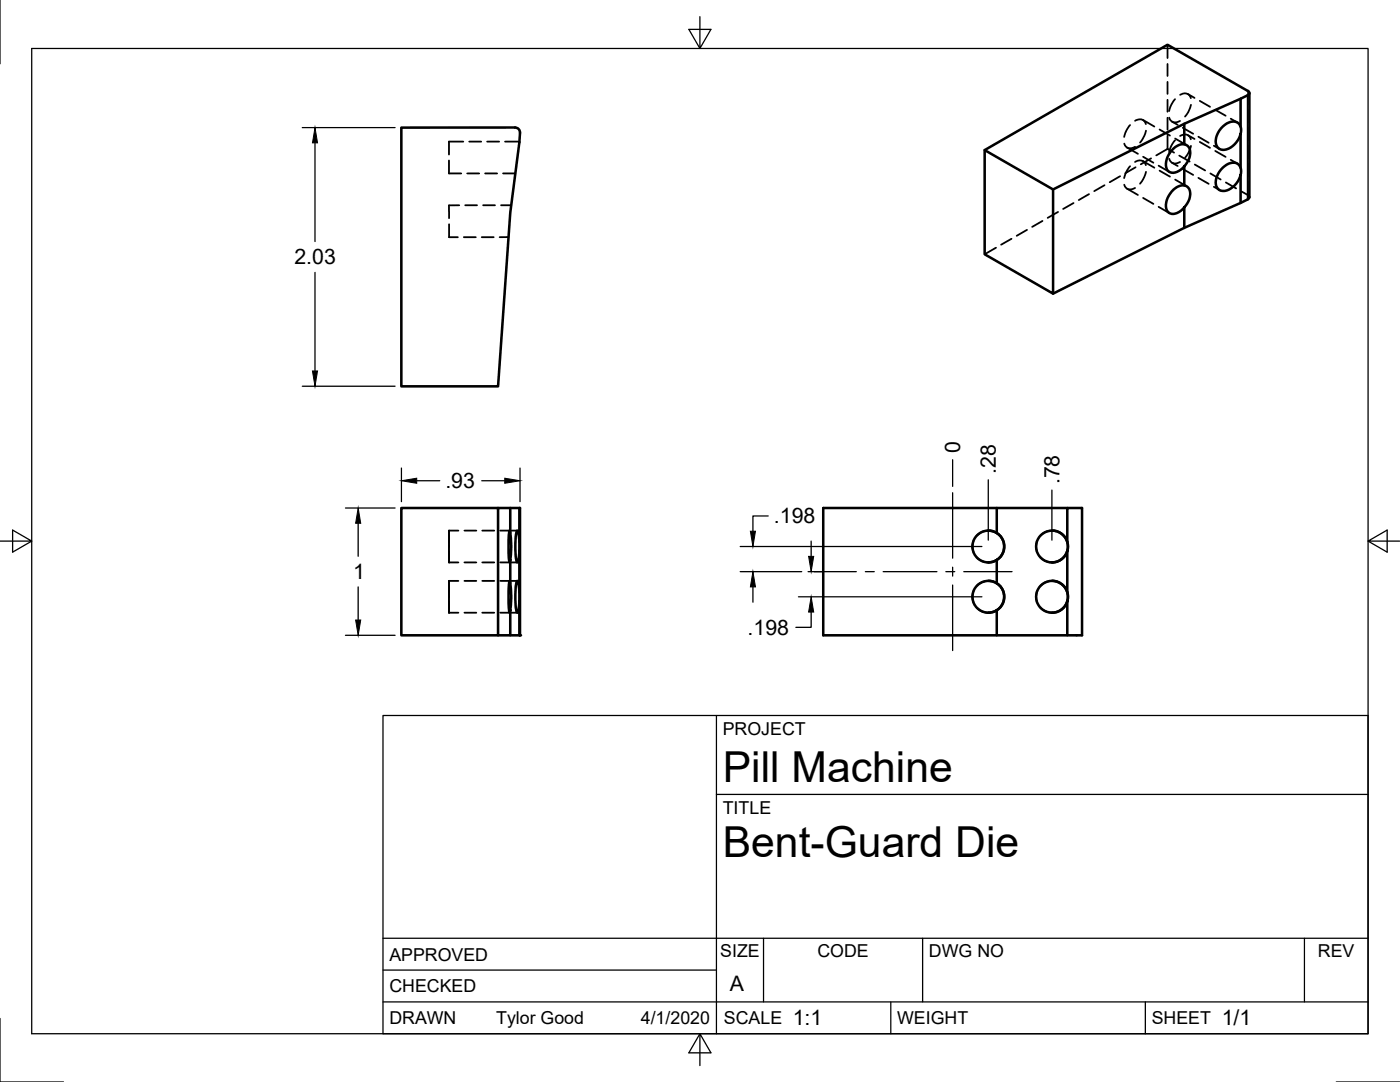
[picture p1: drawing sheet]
<svg xmlns="http://www.w3.org/2000/svg" width="279mm" height="216mm" viewBox="0 0 279 216" stroke-linecap="round" stroke-linejoin="round" font-family="sans-serif">
<!-- layer: Visible -->
<g fill="none" stroke="#000" stroke-width=".51">
<path d="M247.6 19.7l-11.3 5-26.1 13.1-13.7-7.8 36.5-21.1 16.2 9.4 .1 .3-.1 .3-1.6 .8v5.6M249.3 18.6v20.7M103.8 26.5l-.3-.7-.7-.4-22.7 .1v51.6h19.3l2.4-34.6 1.9-14.1 .1-1.9M196.5 30v20.7l13.7 7.9v-20.8M234.2 29.7a2.07 2.07 0 0 1 3-.4 3.7 3.7 0 0 1-1.5 4.5 1.78 1.78 0 0 1-2.8-.1 4 4 0 0 1 1.3-4zM234.2 37.9a2.08 2.08 0 0 1 3-.4 3.3 3.3 0 0 1-.9 3.9 2.53 2.53 0 0 1-3 1 2.94 2.94 0 0 1 .2-3.8zM236.3 24.7v4.1M236.3 33.2v3.8M244 25.3a2.39 2.39 0 0 1 3.2-.6 3 3 0 0 1-.5 3.7 2.65 2.65 0 0 1-3.6 1.1 3 3 0 0 1 .6-3.9zM244 33.5a2.39 2.39 0 0 1 3.2-.6 3 3 0 0 1-.5 3.8 2.97 2.97 0 0 1-3.3 1.2 2.33 2.33 0 0 1-.3-3.3zM247.6 34.9v5.6l1.4-.7M247.6 26.7v6.8"/>
<path d="M249.3 39.3l-.3 .5M236.3 41.4v4.1l-26.1 13.1M247.6 40.5l-11.3 5M99.4 101.4v25.4h-19.3v-25.4h23.6M101.7 105.9a15 15 0 0 1 0 6.3 26.4 26.4 0 0 1 0-6.3zM101.7 115.9a15 15 0 0 1 0 6.4 26.4 26.4 0 0 1 0-6.4zM101.8 101.4v5M101.8 111.7v4.7M103.2 105.9h.1a13 13 0 0 1 .1 5.9l-.1 .4a12.3 12.3 0 0 1-.3-5.4zM103.2 115.9h.1a13 13 0 0 1 .1 6l-.1 .4a12.3 12.3 0 0 1-.3-5.5zM103.7 108.2v-6.8h.1v25.4h-.1v-6.8M103.7 109.9v8.3"/>
<path d="M197.2 105.9a3.2 3.2 0 0 1 3.2 3.1 3.2 3.2 0 0 1-3.2 3.2M197.2 115.9a3.2 3.2 0 0 1 3.2 3.2 3.2 3.2 0 0 1-3.2 3.2M198.9 101.4v5M198.9 111.7v4.7M210 105.9a3.2 3.2 0 0 1 3.1 3.1 3.2 3.2 0 0 1-3.1 3.2M210 115.9a3.2 3.2 0 0 1 3.1 3.2 3.2 3.2 0 0 1-3.1 3.2M213 108.2v-6.8h2.9v25.4h-2.9v-6.8M213 101.4h-48.7v25.4h34.6v-5M213 109.9v8.3M101.8 121.8v5h-2.4M101.8 126.8h1.9M198.9 126.8h14.1"/>
<circle cx="197.2" cy="109.1" r="3.2"/>
<circle cx="197.2" cy="119.1" r="3.2"/>
<circle cx="210" cy="119.1" r="3.2"/>
<circle cx="210" cy="109.1" r="3.2"/>
</g>
<!-- layer: Hidden -->
<g fill="none" stroke="#000" stroke-width=".36">
<path d="M233 8.9v2.7M233 12.8v2.4M233 16.3v2.4M233 19.9v2.4M234.5 19.8l-.7 1.1-.5 1.3M235.5 18.9a1.33 1.33 0 0 1 2.2 .7M237.1 18.8l1.3 .7M89.6 32v2.6h2.5M92.5 28.3h-2.9v2.5M93.2 34.6h2.4M93.6 28.3h2.4M96.8 34.6h2.4"/>
<path d="M97.2 28.3h2.4M100.4 34.6h2.4M100.8 28.3h2.9M217.3 38.7l-2 1.2M220.4 37l-2 1.1M223.5 35.2l-2 1.2M224.4 28.7a1.32 1.32 0 0 0 2.1 .6M224.4 36.9a1.3 1.3 0 0 0 2.1 .6M224.9 29.4l2.2 1.3M224.9 37.7l2.2 1.2M225.5 25l-.7 1.1-.5 1.2M225.5 33.2l-.7 1.1-.5 1.2"/>
<path d="M226.5 24.1a1.32 1.32 0 0 1 2.2 .7M226.5 32.3a1.32 1.32 0 0 1 2.2 .7M226.6 33.4l-2 1.2M228.1 23.9l2.3 1.4M228.1 32.2l2.3 1.3M228.1 31.3l2.1 1.2M228.1 39.5l2.1 1.2M228.7 26.1l-.3 1-.9 1.3M228.7 34.3l-.6 1.5-.6 .9M229.7 31.6l-2 1.2M231.2 33.1l2.2 1.2M231.4 25.8l2.1 1.3"/>
<path d="M231.4 34.1l2.1 1.1M233 29.7l1.3 .8M233 23.5v2.4M233 27.1v2.6M233 29.7l-2.2 1.3M233.3 23.5a1.31 1.31 0 0 0 2.2 .6M233.3 31.7a1.32 1.32 0 0 0 2.2 .6M233.9 24.3l1.1 .6M233.9 32.5l1.1 .6M234.5 28l-.7 1.1-.5 1.3M234.5 27.6l2.3 1.4M234.5 35.8l2.3 1.3"/>
<path d="M235.4 31.1l2 1.1M235.5 27.1a1.3 1.3 0 0 1 2.2 .7M236.1 25.5l2 1.2M236.1 33.7l2 1.2M237.1 27l1.3 .7M237.7 20.9l-.6 1.5-.6 .9M237.7 29.1l-.6 1.5-.6 .9M238.4 32.8l2.1 1.2M239.2 27.3l2 1.2M239.2 35.5l2 1.2M239.4 20.1l2.1 1.2M239.4 28.3l2.1 1.2"/>
<path d="M241.6 34.6l2 1.2M242.3 29.1l1.1 .6M242.3 37.3l1.1 .6M242.5 21.9l2.1 1.2M242.5 30.1l2.1 1.2M244.6 36.4l2.1 1.2M245.6 23.7l1.4 .7M245.6 31.9l1.4 .7M247.7 38.2l1.3 .7 .3 .4M89.6 44.7v2.6h1.8M91.7 41h-2.1v2.5M92.6 47.3h2.4"/>
<path d="M92.8 41h2.4M96.1 47.3h2.4M96.4 41h2.4M100 41h2M101.5 47.3h-1.8M198.8 49.4l-2.3 1.3M201.9 47.6l-2.1 1.2M205 45.9l-2.1 1.2M208 44.1l-2 1.2M211.2 42.3l-2.1 1.2M214.2 40.5l-2 1.2M231.2 41.3l2.2 1.2"/>
<path d="M89.6 110.1v2.1h1.9M89.6 106.9v4.3M89.6 117v4.2M89.6 115.9v2.1M89.6 115.9h1.9M91.5 105.9h-1.9v2.1M92.7 112.2h2.4M92.7 105.9h2.4M92.7 115.9h2.4M96.2 112.2h2.4M96.2 105.9h2.4M96.2 115.9h2.4"/>
<path d="M99.8 112.2h3.5M99.8 105.9h3.5M99.8 115.9h3.5M194.3 107.9l-.1 .2a2.96 2.96 0 0 0 .1 2.1M194.3 117.9l-.1 .2a2.96 2.96 0 0 0 .1 2.1M194.9 111.2l.1 .1a3.1 3.1 0 0 0 2.3 .9h-.1M197.2 105.9h.1a3 3 0 0 0-2.4 1M197.2 115.9h.1a3 3 0 0 0-2.4 1M207 107.9l-.2 1.2 .2 1.1M207 117.9l-.2 1.2 .2 1.1M207.6 111.2l.1 .1a3.1 3.1 0 0 0 2.3 .9M210 105.9a3.1 3.1 0 0 0-2.4 1"/>
<path d="M210 115.9a3.1 3.1 0 0 0-2.4 1M215.9 101.4v1.4M215.9 103.9v2.4M215.9 107.5v2.4M215.9 111.1v2.4M215.9 114.7v2.4M215.9 118.2v2.4M89.6 120.1v2.2h1.9M92.7 122.3h2.4M96.2 122.3h2.4M99.8 122.3h3.5M194.9 121.2l.1 .1a3.1 3.1 0 0 0 2.3 1h-.1"/>
<path d="M207.6 121.2l.1 .1a3.1 3.1 0 0 0 2.3 1M215.9 121.8v2.4M215.9 125.4v1.4"/>
</g>
<!-- layer: Visible -->
<circle cx="103.8" cy="126.8" r=".25" fill="#000"/>
<!-- layer: Hidden -->
<g fill="#000">
<circle cx="210" cy="112.2" r=".18"/>
<circle cx="210" cy="115.9" r=".18"/>
<circle cx="210" cy="105.9" r=".18"/>
<circle cx="210" cy="122.3" r=".18"/>
</g>
<!-- layer: Visible Narrow -->
<path d="M249 19v20.8" fill="none" stroke="#000" stroke-width=".36"/>
<!-- layer: Hidden Narrow -->
<path d="M249 18.2v2.6M249 22v2.4M249 25.6v2.4M249 29.1v2.4M249 32.7v2.4M249 36.3v2.6" fill="none" stroke="#000" stroke-width=".25"/>
<!-- layer: Border -->
<path d="M0 0v12.7M6.3 9.7h266.7v196.6h-266.7zM139.7 3.3v6.4l2.2-3.8h-4.4l2.2 3.8M0 108h6.3l-3.8-2.2v4.4l3.8-2.2M273 108l3.8 2.2v-4.4l-3.8 2.2h6.4M0 203.2v12.7h12.7M139.7 206.3l-2.2 3.8h4.4l-2.2-3.8v6.3M266.7 215.9h12.7" fill="none" stroke="#000" stroke-width=".25"/>
<!-- layer: Titleblock -->
<path d="M76.4 142.8h196.6v63.5h-196.6zM143 158.5h130M143 142.8v63.5M76.4 199.9h196.6M76.4 193.6h66.6M76.4 187.2h196.6M152.4 187.2v12.7M177.8 199.9v6.4M184.1 187.2v12.7M228.6 199.9v6.4M260.3 187.2v12.7" fill="none" stroke="#000" stroke-width=".25"/>
<!-- layer: Center Lines -->
<path d="M190.1 98.3v13.1M161.3 114.1h9.6M172.7 114.1h1.8M176.3 114.1h10.7M188.8 114.1h1.7M190.1 113.2v1.8M190.1 116.7v13.1M192.3 114.1h9.7" fill="none" stroke="#000" stroke-width=".25"/>
<!-- layer: Dimensions -->
<g fill="none" stroke="#000" stroke-width=".25">
<path d="M60.3 25.5h18.5M62.9 28.5v19.7M62.9 54.4v19.6M60.3 77.1h18.5M80.1 93.4v6.7M83.2 95.9h4.6M96.1 95.9h4.6M103.8 93.4v6.7M190.1 91.7v5.3M197.2 95.7v12.1M209.9 97.8v10M68.9 101.4h9.9"/>
<path d="M71.5 104.4v6.6M71.5 117.1v6.6M147.7 114.1h12.3M147.7 109.1h48.3M150.3 117.1v3.1M153.3 103h-3v3M159.3 119.1h36.7M161.9 108v3M162.5 114.1h1.9M68.9 126.8h9.9M161.9 122.1v3.1h-3.1"/>
</g>
<path d="M62.9 25.5l.5 3h-1zM62.4 74h1l-.5 3.1zM80.1 95.9l3.1-.5v1zM100.7 95.4l3.1 .5-3.1 .5zM71.5 101.4l.5 3h-1zM150.3 114.1l.5 3h-1zM149.8 106h1l-.5 3.1zM161.4 111h1l-.5 3.1zM71 123.7h1l-.5 3.1zM161.9 119.1l.5 3h-1z" fill="#000" stroke="#000" stroke-width=".2"/>
<g font-size="8.5">
<text x="144.3" y="156">Pill Machine</text>
<text x="144.3" y="171">Bent-Guard Die</text>
</g>
<g font-size="4.3">
<text x="58.8" y="52.8">2.03</text>
<text x="191.6" y="90.4" transform="rotate(-90 191.6 90.4)">0</text>
<text x="198.7" y="94.6" transform="rotate(-90 198.7 94.6)">.28</text>
<text x="88.9" y="97.4">.93</text>
<text x="211.4" y="96.6" transform="rotate(-90 211.4 96.6)">.78</text>
<text x="154.5" y="104.5">.198</text>
<text x="70.5" y="115.6">1</text>
<text x="149.2" y="126.7">.198</text>
<text x="145.7" y="197.7">A</text>
<text x="158.2" y="204.6">1:1</text>
<text x="243.8" y="204.6">1/1</text>
</g>
<g font-size="3.5">
<text x="144.3" y="146.6">PROJECT</text>
<text x="144.3" y="162.3">TITLE</text>
<text x="77.7" y="191.7">APPROVED</text>
<text x="143.7" y="191">SIZE</text>
<text x="163.1" y="191">CODE</text>
<text x="185.4" y="191">DWG NO</text>
<text x="263" y="191">REV</text>
<text x="77.7" y="198">CHECKED</text>
<text x="77.7" y="204.4">DRAWN</text>
<text x="99" y="204.4">Tylor Good</text>
<text x="127.9" y="204.4">4/1/2020</text>
<text x="144.5" y="204.4">SCALE</text>
<text x="179" y="204.4">WEIGHT</text>
<text x="229.8" y="204.4">SHEET</text>
</g>
</svg>
